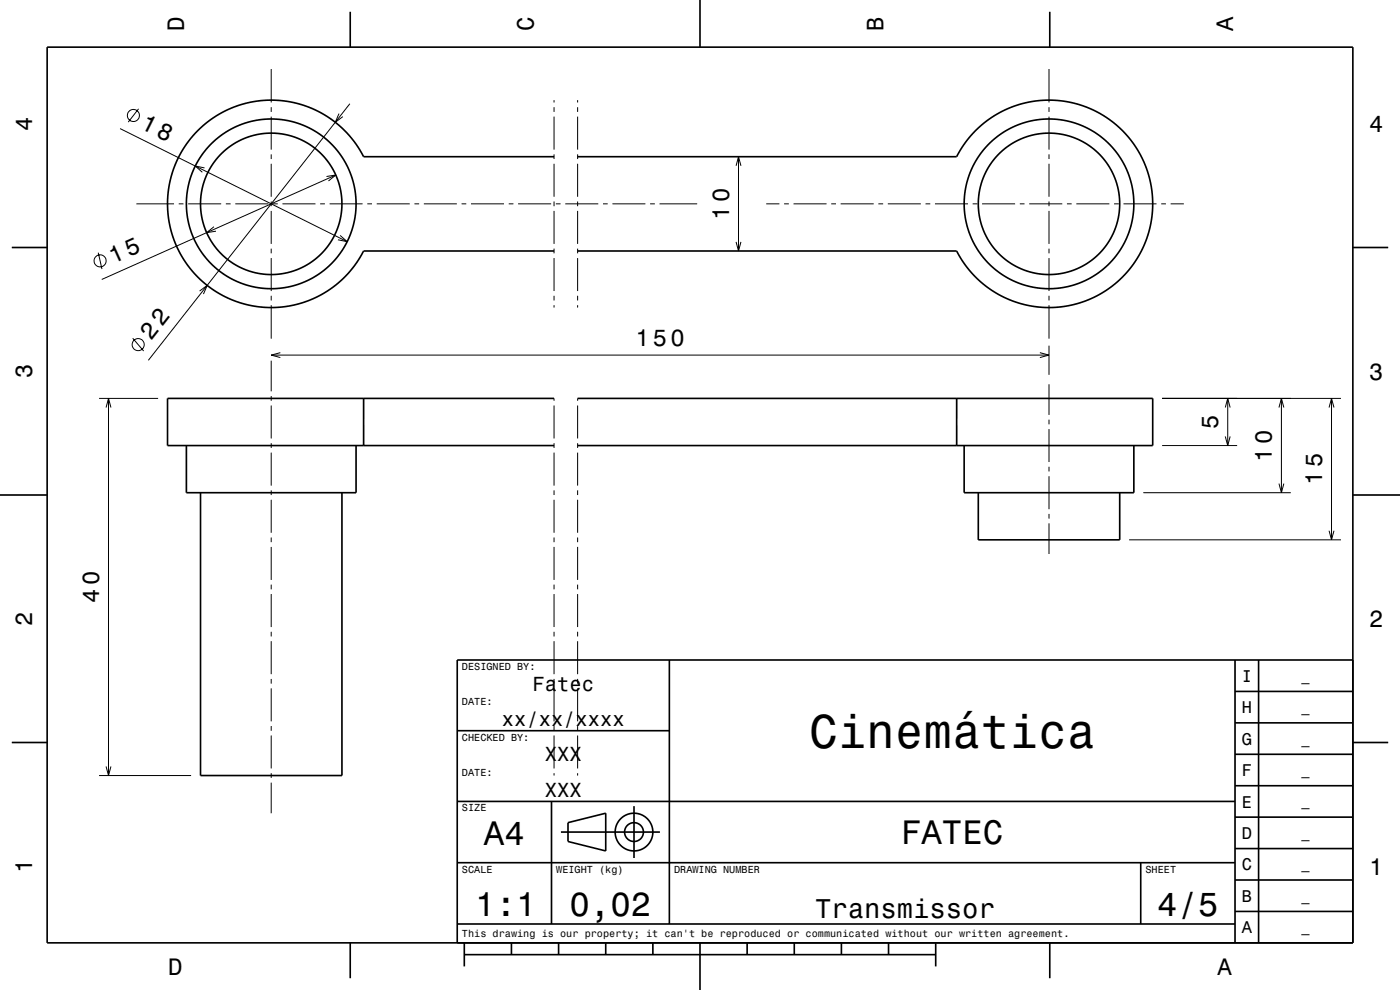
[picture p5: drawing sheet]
<svg xmlns="http://www.w3.org/2000/svg" width="297mm" height="210mm" viewBox="0 0 297 210" stroke-linecap="round" stroke-linejoin="round" font-family="sans-serif">
<g fill="none" stroke="#000" stroke-width=".21">
<path d="M57.5 14.6v7.1M222.5 14.6v7.1M25.5 27.3l48.2 24M29.4 23.1l-2.2 2.8M43.4 35.6l-2-.4 1.5 1.3M57.5 22.7v1M57.5 24.7v7M57.5 32.7v1M57.5 34.7v7M69.3 37.4l1.9-.3-1.5 1.3M71.2 37.1l-49.6 22.2M71.9 24.1l-.8 1.8 1.6-1.2"/>
<path d="M74.2 22l-42.7 54.4M117.5 21.2v.5M117.5 22.7v1M117.5 24.7v7M117.5 32.7v1M117.5 34.7v7M122.5 21.2v.5M122.5 22.7v1M122.5 24.7v7M122.5 32.7v1M122.5 34.7v7M156.2 35.2l.5-2 .5 2"/>
<path d="M156.7 33.2v20M222.5 22.7v1M222.5 24.7v7M222.5 32.7v1M222.5 34.7v7M20.8 53.6l.8 3.5M28.9 43.2h8M37.9 43.2h1M39.9 43.2h7M45.4 48.1l-1.6 1.3 2-.4M47.9 43.2h1M49.9 43.2h7"/>
<path d="M57.5 42.7v1M57.5 44.7v7M57.5 52.7v1M57.5 54.7v7M57.9 43.2h1M59.9 43.2h7M67.9 43.2h1M69.9 43.2h7M72.2 49.9l1.5 1.4-2-.4M77.9 43.2h1M79.9 43.2h7M87.9 43.2h1"/>
<path d="M89.9 43.2h7M97.9 43.2h1M99.9 43.2h7M107.9 43.2h1M109.9 43.2h7M117.5 42.7v1M117.5 44.7v7M117.5 52.7v1M117.5 54.7v7M117.9 43.2h1M119.9 43.2h7M122.5 42.7v1"/>
<path d="M122.5 44.7v7M122.5 52.7v1M122.5 54.7v7M127.9 43.2h1M129.9 43.2h7M137.9 43.2h1M139.9 43.2h8M156.2 51.3l.5 1.9 .5-1.9M162.5 43.2h2.8M166.3 43.2h1M168.3 43.2h7M176.3 43.2h1"/>
<path d="M178.3 43.2h7M186.3 43.2h1M188.3 43.2h7M196.3 43.2h1M198.3 43.2h7M206.3 43.2h1M208.3 43.2h7M216.3 43.2h1M218.3 43.2h7M222.5 42.7v1M222.5 44.7v7M222.5 52.7v1"/>
<path d="M222.5 54.7v7M226.3 43.2h1M228.3 43.2h7M236.3 43.2h1M238.3 43.2h7M246.3 43.2h1M248.3 43.2h2.8M28.2 71.7l2.3 2.8M42.3 61.7l1.6-1.2-.7 1.9M57.5 62.7v1M57.5 64.7v7.1M57.5 76.5v6.5"/>
<path d="M57.5 75.3h165M59.5 74.8l-2 .5 2 .5M117.5 62.7v1M117.5 64.7v.5M122.5 62.7v1M122.5 64.7v.5M220.6 74.8l1.9 .5-1.9 .5M222.5 62.7v1M222.5 64.7v7.1M222.5 73.3v6.2M21 84.5h12.5M22.5 86.4l.5-1.9 .5 1.9"/>
<path d="M23 84.5v80M57.5 84v1M57.5 86v7M57.5 94v1M57.5 96v7M77.1 84.5v4.3M77.1 90.3v4.2M117.5 84.5v.5M117.5 86v7M117.5 94v1M117.5 96v7M122.5 84.5v.5"/>
<path d="M122.5 86v7M122.5 94v1M122.5 96v7M202.9 84.5v4.3M202.9 90.3v4.2M222.5 81.5v6.5M222.5 89v1M222.5 91v7M222.5 99v1M246.5 94.5h16M246.5 84.5h38M259.9 86.4l.6-1.9 .5 1.9"/>
<path d="M259.9 92.6l.6 1.9 .5-1.9M260.5 84.5v10M271.3 86.4l.5-1.9 .6 1.9M271.8 84.5v20M282 86.4l.5-1.9 .5 1.9M282.5 84.5v30M57.5 104v1M57.5 106v7M57.5 114v1M57.5 116v7M117.5 104v1M117.5 106v7"/>
<path d="M117.5 114v1M117.5 116v7M122.5 104v1M122.5 106v7M122.5 114v1M122.5 116v7M222.5 101v7M222.5 109v1M222.5 111v6.5M239.5 114.5h45M242.5 104.5h31.3M271.3 102.6l.5 1.9 .6-1.9"/>
<path d="M282 112.6l.5 1.9 .5-1.9M57.5 124v1M57.5 126v7M57.5 134v1M57.5 136v7M117.5 124v1M117.5 126v7M117.5 134v1M117.5 136v7M122.5 124v1M122.5 126v7M122.5 134v1"/>
<path d="M122.5 136v7M57.5 144v1M57.5 146v7M57.5 154v1M57.5 156v7M117.5 144v1M117.5 146v7M117.5 154v1M117.5 156v7M122.5 144v1M122.5 146v7M122.5 154v1"/>
<path d="M122.5 156v7M21 164.5h19.5M22.5 162.6l.5 1.9 .5-1.9M57.5 164v1M57.5 166v6.5M117.5 164v.5M122.5 164v.5"/>
<circle cx="28.3" cy="24.5" r="1.28"/>
<circle cx="21.2" cy="55.3" r="1.28"/>
<circle cx="29.3" cy="73.1" r="1.28"/>
</g>
<g fill="none" stroke="#000" stroke-width=".35">
<path d="M10 10h277v190h-277zM74.3 2.5v7.5M148.5 0v10M222.7 2.5v7.5M117.5 33.2h-40.4l-1.8-2.9-1.9-2.3-2.4-2.2-3-1.9-3.2-1.4-3.1-.9-3.2-.3-3.5 .1-3.9 .8-3.7 1.5-3.2 2-2.9 2.7-2.6 3.4-1.7 3.6-1.1 3.6-.4 4 .4 4.2 1 3.6 1.8 3.9 2.3 3 2.8 2.8 3.4 2.1 3.7 1.6 4.1 .9 3.2 .1 3.3-.3 3.4-.9 3.1-1.4 3-1.9 2.4-2.2 1.9-2.3 1.8-3h40.4M122.5 33.2h80.4l1.6-2.5 2-2.5 2.4-2.2 2.7-1.8 3.2-1.5 2.8-.9 3.2-.5h3.5l4.2 .8 3.5 1.3 3.2 1.9 1.8 1.4 1.6 1.5 2.5 3.2 1.8 3.5 1.2 4.1 .4 4-.3 4.2-1.1 3.9-1.9 3.8-2.6 3.3-3.1 2.8-3.5 2.1-3.7 1.4-3.9 .7h-3.3l-3.2-.5-3.1-.9-3-1.3-2.7-1.8-2.4-2.2-1.9-2.3-1.9-3h-80.4M2.5 52.5h7.5M287 52.5h7.5M39.5 94.5v10h36v-10M77.1 84.5v10M117.5 84.5h-82v10h82M122.5 84.5h122v10h-122"/>
<path d="M202.9 84.5v10M204.5 94.5v10h36v-10M0 105h10M42.5 104.5v60h30v-60M207.5 104.5v10h30v-10M287 105h10M142 140v56M262 140v60M267 140v60M287 140h-190v60M2.5 157.5h7.5M97 155h45"/>
<path d="M262 153.3h25M262 146.7h25M287 157.5h7.5M97 170h165M117 170v26M119 176.5h21M120.5 174.5l8-2v8l-8-2zM134.5 171v11M262 173.3h25M262 166.7h25M262 160h25M97 196h165"/>
<path d="M97 183h165M242 183v13M262 193.3h25M262 186.7h25M262 180h25M74.3 200v7.5M98.5 202.5h100M98.5 200v5M108.5 200v2.5M118.5 200v2.5M128.5 200v2.5M138.5 200v2.5"/>
<path d="M148.5 200v10M158.5 200v2.5M168.5 200v2.5M178.5 200v2.5M188.5 200v2.5M198.5 200v5M222.7 200v7.5"/>
<circle cx="57.5" cy="43.2" r="18"/>
<circle cx="57.5" cy="43.2" r="15"/>
<circle cx="222.5" cy="43.2" r="18"/>
<circle cx="222.5" cy="43.2" r="15"/>
<circle cx="134.5" cy="176.5" r="2"/>
<circle cx="134.5" cy="176.5" r="4"/>
</g>
<text font-size="10.1" x="171.6" y="158.7">Cinemática</text>
<g font-size="7.2">
<text x="102.7" y="179.3">A4</text>
<text x="191.2" y="179.1">FATEC</text>
<text x="100.8" y="194.3">1:1</text>
<text x="120.8" y="194.3">0,02</text>
<text x="245.5" y="194.3">4/5</text>
</g>
<text font-size="5.8" x="172.9" y="194.6">Transmissor</text>
<g font-size="5.1">
<text x="29.6" y="27.1" transform="rotate(27 29.6 27.1)">18</text>
<text x="32.1" y="72.4" transform="rotate(-52 32.1 72.4)">22</text>
</g>
<g font-size="5">
<text x="39" y="6.5" transform="rotate(-90 39 6.5)">D</text>
<text x="113.2" y="6.5" transform="rotate(-90 113.2 6.5)">C</text>
<text x="187.4" y="6.5" transform="rotate(-90 187.4 6.5)">B</text>
<text x="261.6" y="6.5" transform="rotate(-90 261.6 6.5)">A</text>
<text x="6.8" y="27.8" transform="rotate(-90 6.8 27.8)">4</text>
<text x="290.5" y="28.1">4</text>
<text x="154.7" y="46.6" transform="rotate(-90 154.7 46.6)">10</text>
<text x="24" y="56" transform="rotate(-24 24 56)">15</text>
<text x="134.8" y="73.3">150</text>
<text x="6.8" y="80.3" transform="rotate(-90 6.8 80.3)">3</text>
<text x="290.5" y="80.6">3</text>
<text x="258.5" y="91" transform="rotate(-90 258.5 91)">5</text>
<text x="269.8" y="97.9" transform="rotate(-90 269.8 97.9)">10</text>
<text x="280.5" y="102.9" transform="rotate(-90 280.5 102.9)">15</text>
<text x="21" y="127.9" transform="rotate(-90 21 127.9)">40</text>
<text x="6.8" y="132.8" transform="rotate(-90 6.8 132.8)">2</text>
<text x="290.5" y="133.1">2</text>
<text x="6.8" y="185.3" transform="rotate(-90 6.8 185.3)">1</text>
<text x="290.5" y="185.6">1</text>
<text x="35.7" y="206.8">D</text>
<text x="258.3" y="206.8">A</text>
</g>
<g font-size="4.3">
<text x="113" y="146.5">Fatec</text>
<text x="106.5" y="154">xx/xx/xxxx</text>
<text x="115.6" y="161.5">XXX</text>
<text x="115.6" y="169">XXX</text>
</g>
<g font-size="3.6">
<text x="263.4" y="144.6">I</text>
<text x="263.4" y="151.3">H</text>
<text x="263.4" y="158">G</text>
<text x="263.4" y="164.6">F</text>
<text x="263.4" y="171.3">E</text>
<text x="263.4" y="178">D</text>
<text x="263.4" y="184.6">C</text>
<text x="263.4" y="191.3">B</text>
<text x="263.4" y="198">A</text>
</g>
<g font-size="2.9">
<text x="276.1" y="144.4">_</text>
<text x="276.1" y="151">_</text>
<text x="276.1" y="157.7">_</text>
<text x="276.1" y="164.4">_</text>
<text x="276.1" y="171">_</text>
<text x="276.1" y="177.7">_</text>
<text x="276.1" y="184.4">_</text>
<text x="276.1" y="191.1">_</text>
<text x="276.1" y="197.7">_</text>
</g>
<g font-size="2.2">
<text x="98" y="142.1">DESIGNED BY:</text>
<text x="98" y="149.6">DATE:</text>
<text x="98" y="157.1">CHECKED BY:</text>
<text x="98" y="164.6">DATE:</text>
<text x="98" y="172.1">SIZE</text>
<text x="98" y="185.1">SCALE</text>
<text x="118" y="185.1">WEIGHT (kg)</text>
<text x="143" y="185.1">DRAWING NUMBER</text>
<text x="243" y="185.1">SHEET</text>
<text x="98" y="198.8">This drawing is our property; it can't be reproduced or communicated without our written agreement.</text>
</g>
</svg>
